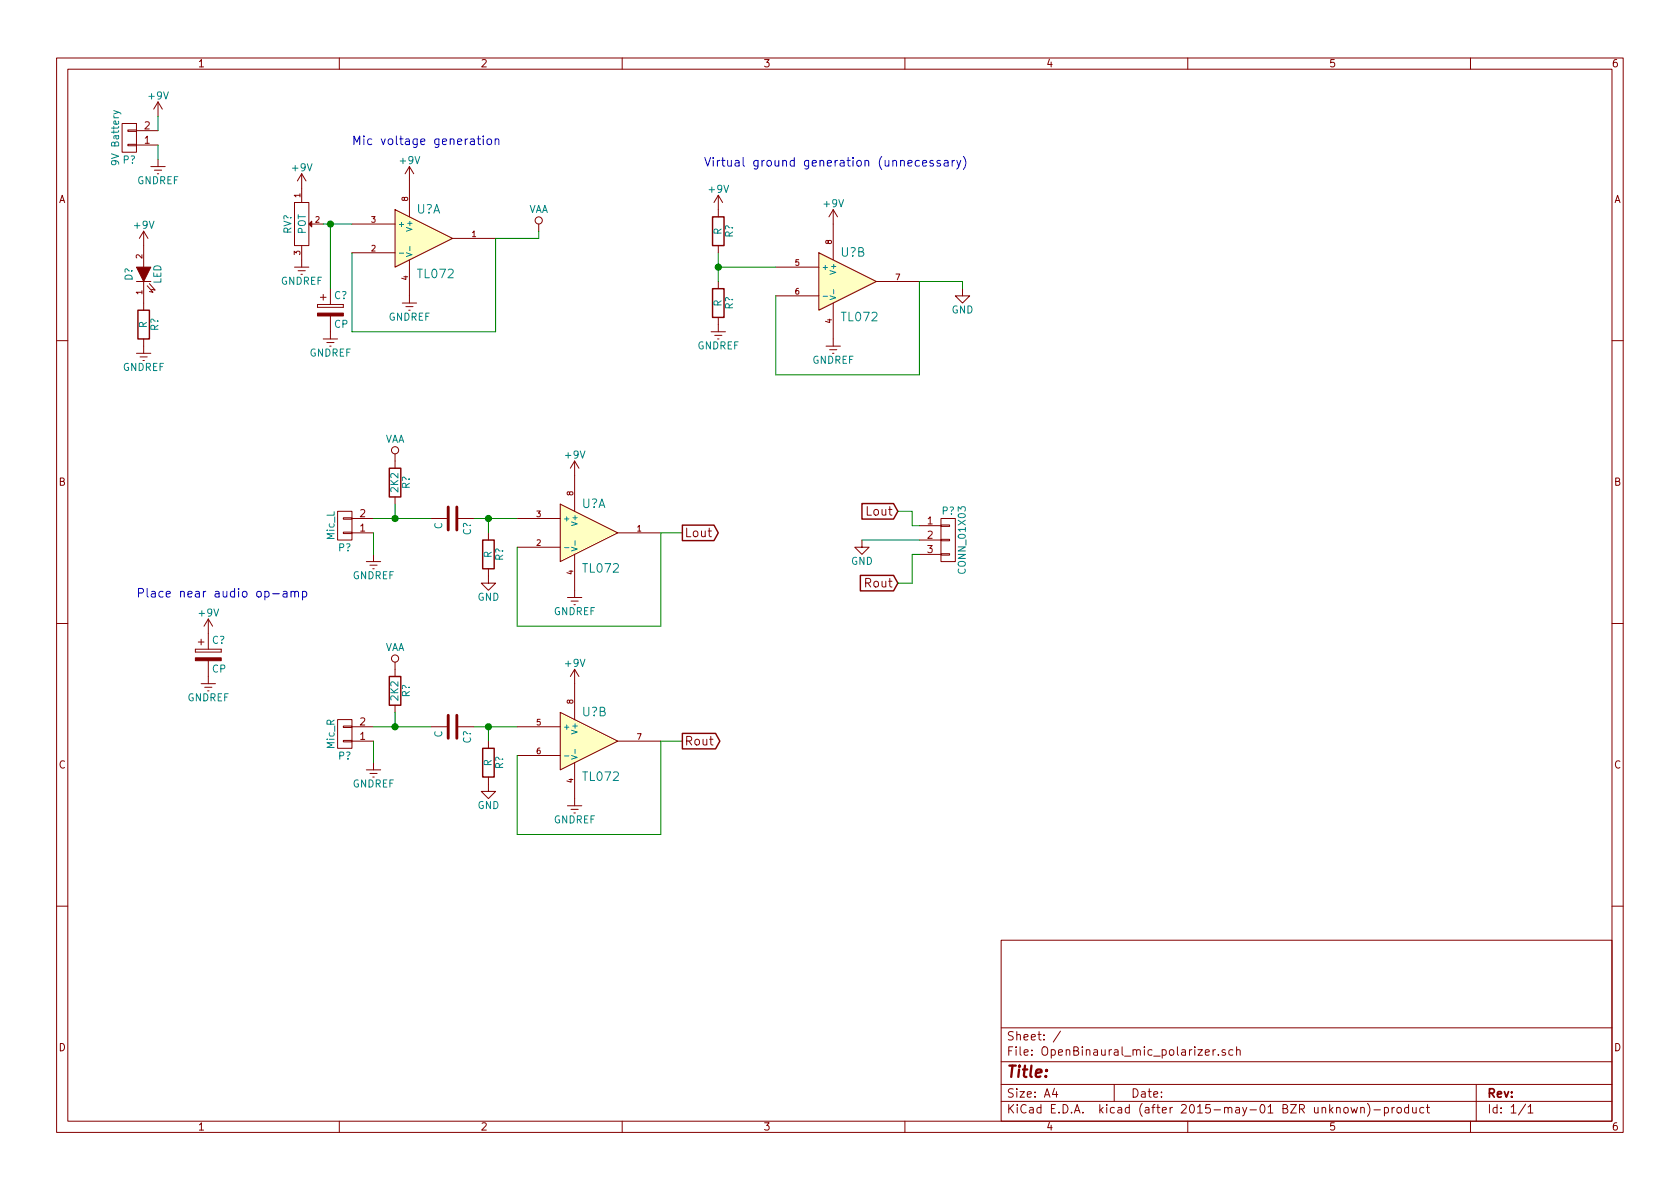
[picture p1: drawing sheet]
EESchema Schematic File Version 2
LIBS:power
LIBS:device
LIBS:transistors
LIBS:conn
LIBS:linear
LIBS:regul
LIBS:74xx
LIBS:cmos4000
LIBS:adc-dac
LIBS:memory
LIBS:xilinx
LIBS:microcontrollers
LIBS:dsp
LIBS:microchip
LIBS:analog_switches
LIBS:motorola
LIBS:texas
LIBS:intel
LIBS:audio
LIBS:interface
LIBS:digital-audio
LIBS:philips
LIBS:display
LIBS:cypress
LIBS:siliconi
LIBS:opto
LIBS:atmel
LIBS:contrib
LIBS:valves
LIBS:OpenBinaural_mic_polarizer-cache
EELAYER 25 0
EELAYER END
$Descr A4 11693 8268
encoding utf-8
Sheet 1 1
Title ""
Date ""
Rev ""
Comp ""
Comment1 ""
Comment2 ""
Comment3 ""
Comment4 ""
$EndDescr
$Comp
L TL072 U?
U 1 1
P 2950 1650
F 0 "U?" H 2900 1850 60  0000 L CNN
F 1 "TL072" H 2900 1400 60  0000 L CNN
F 2 "" H 2950 1650 60  0000 C CNN
F 3 "" H 2950 1650 60  0000 C CNN
	1    2950 1650
	1    0    0    -1  
$EndComp
$Comp
L TL072 U?
U 1 1
P 4100 3700
F 0 "U?" H 4050 3900 60  0000 L CNN
F 1 "TL072" H 4050 3450 60  0000 L CNN
F 2 "" H 4100 3700 60  0000 C CNN
F 3 "" H 4100 3700 60  0000 C CNN
	1    4100 3700
	1    0    0    -1  
$EndComp
$Comp
L TL072 U?
U 2 1
P 5900 1950
F 0 "U?" H 5850 2150 60  0000 L CNN
F 1 "TL072" H 5850 1700 60  0000 L CNN
F 2 "" H 5900 1950 60  0000 C CNN
F 3 "" H 5900 1950 60  0000 C CNN
	2    5900 1950
	1    0    0    -1  
$EndComp
$Comp
L R R?
U 1 1
P 5000 2100
F 0 "R?" V 5080 2100 50  0000 C CNN
F 1 "R" V 5000 2100 50  0000 C CNN
F 2 "" V 4930 2100 30  0000 C CNN
F 3 "" H 5000 2100 30  0000 C CNN
	1    5000 2100
	1    0    0    -1  
$EndComp
$Comp
L R R?
U 1 1
P 5000 1600
F 0 "R?" V 5080 1600 50  0000 C CNN
F 1 "R" V 5000 1600 50  0000 C CNN
F 2 "" V 4930 1600 30  0000 C CNN
F 3 "" H 5000 1600 30  0000 C CNN
	1    5000 1600
	1    0    0    -1  
$EndComp
$Comp
L R R?
U 1 1
P 3400 3850
F 0 "R?" V 3480 3850 50  0000 C CNN
F 1 "R" V 3400 3850 50  0000 C CNN
F 2 "" V 3330 3850 30  0000 C CNN
F 3 "" H 3400 3850 30  0000 C CNN
	1    3400 3850
	1    0    0    -1  
$EndComp
$Comp
L CONN_01X02 P?
U 1 1
P 2400 3650
F 0 "P?" H 2400 3800 50  0000 C CNN
F 1 "Mic_L" V 2500 3650 50  0000 C CNN
F 2 "" H 2400 3650 60  0000 C CNN
F 3 "" H 2400 3650 60  0000 C CNN
	1    2400 3650
	-1   0    0    1   
$EndComp
$Comp
L CONN_01X02 P?
U 1 1
P 900 950
F 0 "P?" H 900 1100 50  0000 C CNN
F 1 "9V Battery" V 1000 950 50  0000 C CNN
F 2 "" H 900 950 60  0000 C CNN
F 3 "" H 900 950 60  0000 C CNN
	1    900  950 
	-1   0    0    1   
$EndComp
$Comp
L CONN_01X03 P?
U 1 1
P 6600 3750
F 0 "P?" H 6600 3950 50  0000 C CNN
F 1 "CONN_01X03" V 6700 3750 50  0000 C CNN
F 2 "" H 6600 3750 60  0000 C CNN
F 3 "" H 6600 3750 60  0000 C CNN
	1    6600 3750
	1    0    0    -1  
$EndComp
$Comp
L LED D?
U 1 1
P 1000 1900
F 0 "D?" H 1000 2000 50  0000 C CNN
F 1 "LED" H 1000 1800 50  0000 C CNN
F 2 "" H 1000 1900 60  0000 C CNN
F 3 "" H 1000 1900 60  0000 C CNN
	1    1000 1900
	0    -1   -1   0   
$EndComp
$Comp
L C C?
U 1 1
P 3150 3600
F 0 "C?" H 3175 3700 50  0000 L CNN
F 1 "C" H 3175 3500 50  0000 L CNN
F 2 "" H 3188 3450 30  0000 C CNN
F 3 "" H 3150 3600 60  0000 C CNN
	1    3150 3600
	0    1    1    0   
$EndComp
$Comp
L GNDREF #PWR?
U 1 1
P 1100 1100
F 0 "#PWR?" H 1100 850 50  0001 C CNN
F 1 "GNDREF" H 1100 950 50  0000 C CNN
F 2 "" H 1100 1100 60  0000 C CNN
F 3 "" H 1100 1100 60  0000 C CNN
	1    1100 1100
	1    0    0    -1  
$EndComp
$Comp
L +9V #PWR?
U 1 1
P 1100 800
F 0 "#PWR?" H 1100 650 50  0001 C CNN
F 1 "+9V" H 1100 940 50  0000 C CNN
F 2 "" H 1100 800 60  0000 C CNN
F 3 "" H 1100 800 60  0000 C CNN
	1    1100 800 
	1    0    0    -1  
$EndComp
Wire Wire Line
	1100 1100 1100 1000
Wire Wire Line
	1100 900  1100 800 
$Comp
L +9V #PWR?
U 1 1
P 2100 1300
F 0 "#PWR?" H 2100 1150 50  0001 C CNN
F 1 "+9V" H 2100 1440 50  0000 C CNN
F 2 "" H 2100 1300 60  0000 C CNN
F 3 "" H 2100 1300 60  0000 C CNN
	1    2100 1300
	1    0    0    -1  
$EndComp
$Comp
L GNDREF #PWR?
U 1 1
P 2850 2050
F 0 "#PWR?" H 2850 1800 50  0001 C CNN
F 1 "GNDREF" H 2850 1900 50  0000 C CNN
F 2 "" H 2850 2050 60  0000 C CNN
F 3 "" H 2850 2050 60  0000 C CNN
	1    2850 2050
	1    0    0    -1  
$EndComp
$Comp
L +9V #PWR?
U 1 1
P 5800 1550
F 0 "#PWR?" H 5800 1400 50  0001 C CNN
F 1 "+9V" H 5800 1690 50  0000 C CNN
F 2 "" H 5800 1550 60  0000 C CNN
F 3 "" H 5800 1550 60  0000 C CNN
	1    5800 1550
	1    0    0    -1  
$EndComp
$Comp
L +9V #PWR?
U 1 1
P 4000 3300
F 0 "#PWR?" H 4000 3150 50  0001 C CNN
F 1 "+9V" H 4000 3440 50  0000 C CNN
F 2 "" H 4000 3300 60  0000 C CNN
F 3 "" H 4000 3300 60  0000 C CNN
	1    4000 3300
	1    0    0    -1  
$EndComp
$Comp
L GNDREF #PWR?
U 1 1
P 5800 2350
F 0 "#PWR?" H 5800 2100 50  0001 C CNN
F 1 "GNDREF" H 5800 2200 50  0000 C CNN
F 2 "" H 5800 2350 60  0000 C CNN
F 3 "" H 5800 2350 60  0000 C CNN
	1    5800 2350
	1    0    0    -1  
$EndComp
$Comp
L GNDREF #PWR?
U 1 1
P 4000 4100
F 0 "#PWR?" H 4000 3850 50  0001 C CNN
F 1 "GNDREF" H 4000 3950 50  0000 C CNN
F 2 "" H 4000 4100 60  0000 C CNN
F 3 "" H 4000 4100 60  0000 C CNN
	1    4000 4100
	1    0    0    -1  
$EndComp
$Comp
L CP C?
U 1 1
P 1450 4550
F 0 "C?" H 1475 4650 50  0000 L CNN
F 1 "CP" H 1475 4450 50  0000 L CNN
F 2 "" H 1488 4400 30  0000 C CNN
F 3 "" H 1450 4550 60  0000 C CNN
	1    1450 4550
	1    0    0    -1  
$EndComp
$Comp
L GNDREF #PWR?
U 1 1
P 1450 4700
F 0 "#PWR?" H 1450 4450 50  0001 C CNN
F 1 "GNDREF" H 1450 4550 50  0000 C CNN
F 2 "" H 1450 4700 60  0000 C CNN
F 3 "" H 1450 4700 60  0000 C CNN
	1    1450 4700
	1    0    0    -1  
$EndComp
$Comp
L +9V #PWR?
U 1 1
P 1450 4400
F 0 "#PWR?" H 1450 4250 50  0001 C CNN
F 1 "+9V" H 1450 4540 50  0000 C CNN
F 2 "" H 1450 4400 60  0000 C CNN
F 3 "" H 1450 4400 60  0000 C CNN
	1    1450 4400
	1    0    0    -1  
$EndComp
Text Notes 950  4150 0    60   ~ 0
Place near audio op-amp
Wire Wire Line
	3600 3800 3600 4350
Wire Wire Line
	3600 4350 4600 4350
Wire Wire Line
	4600 4350 4600 3700
Wire Wire Line
	5400 2050 5400 2600
Wire Wire Line
	5400 2600 6400 2600
Wire Wire Line
	6400 2600 6400 1950
$Comp
L GND #PWR?
U 1 1
P 6700 2000
F 0 "#PWR?" H 6700 1750 50  0001 C CNN
F 1 "GND" H 6700 1850 50  0000 C CNN
F 2 "" H 6700 2000 60  0000 C CNN
F 3 "" H 6700 2000 60  0000 C CNN
	1    6700 2000
	1    0    0    -1  
$EndComp
Wire Wire Line
	6400 1950 6700 1950
Wire Wire Line
	6700 1950 6700 2000
$Comp
L +9V #PWR?
U 1 1
P 5000 1450
F 0 "#PWR?" H 5000 1300 50  0001 C CNN
F 1 "+9V" H 5000 1590 50  0000 C CNN
F 2 "" H 5000 1450 60  0000 C CNN
F 3 "" H 5000 1450 60  0000 C CNN
	1    5000 1450
	1    0    0    -1  
$EndComp
$Comp
L GNDREF #PWR?
U 1 1
P 5000 2250
F 0 "#PWR?" H 5000 2000 50  0001 C CNN
F 1 "GNDREF" H 5000 2100 50  0000 C CNN
F 2 "" H 5000 2250 60  0000 C CNN
F 3 "" H 5000 2250 60  0000 C CNN
	1    5000 2250
	1    0    0    -1  
$EndComp
Wire Wire Line
	5000 1950 5000 1750
Wire Wire Line
	5400 1850 5000 1850
Connection ~ 5000 1850
Text Notes 4900 1150 0    60   ~ 0
Virtual ground generation (unnecessary)
Wire Wire Line
	2450 1750 2450 2300
Wire Wire Line
	2450 2300 3450 2300
Wire Wire Line
	3450 2300 3450 1650
$Comp
L VAA #PWR?
U 1 1
P 3750 1600
F 0 "#PWR?" H 3750 1450 50  0001 C CNN
F 1 "VAA" H 3750 1750 50  0000 C CNN
F 2 "" H 3750 1600 60  0000 C CNN
F 3 "" H 3750 1600 60  0000 C CNN
	1    3750 1600
	1    0    0    -1  
$EndComp
Wire Wire Line
	3450 1650 3750 1650
Wire Wire Line
	3750 1650 3750 1600
Text Notes 2450 1000 0    60   ~ 0
Mic voltage generation
$Comp
L POT RV?
U 1 1
P 2100 1550
F 0 "RV?" H 2100 1450 50  0000 C CNN
F 1 "POT" H 2100 1550 50  0000 C CNN
F 2 "" H 2100 1550 60  0000 C CNN
F 3 "" H 2100 1550 60  0000 C CNN
	1    2100 1550
	0    1    1    0   
$EndComp
$Comp
L +9V #PWR?
U 1 1
P 2850 1250
F 0 "#PWR?" H 2850 1100 50  0001 C CNN
F 1 "+9V" H 2850 1390 50  0000 C CNN
F 2 "" H 2850 1250 60  0000 C CNN
F 3 "" H 2850 1250 60  0000 C CNN
	1    2850 1250
	1    0    0    -1  
$EndComp
$Comp
L GNDREF #PWR?
U 1 1
P 2100 1800
F 0 "#PWR?" H 2100 1550 50  0001 C CNN
F 1 "GNDREF" H 2100 1650 50  0000 C CNN
F 2 "" H 2100 1800 60  0000 C CNN
F 3 "" H 2100 1800 60  0000 C CNN
	1    2100 1800
	1    0    0    -1  
$EndComp
Wire Wire Line
	2450 1550 2250 1550
$Comp
L GNDREF #PWR?
U 1 1
P 2600 3850
F 0 "#PWR?" H 2600 3600 50  0001 C CNN
F 1 "GNDREF" H 2600 3700 50  0000 C CNN
F 2 "" H 2600 3850 60  0000 C CNN
F 3 "" H 2600 3850 60  0000 C CNN
	1    2600 3850
	1    0    0    -1  
$EndComp
Wire Wire Line
	2600 3850 2600 3700
Wire Wire Line
	2600 3600 3000 3600
$Comp
L R R?
U 1 1
P 2750 3350
F 0 "R?" V 2830 3350 50  0000 C CNN
F 1 "2K2" V 2750 3350 50  0000 C CNN
F 2 "" V 2680 3350 30  0000 C CNN
F 3 "" H 2750 3350 30  0000 C CNN
	1    2750 3350
	1    0    0    -1  
$EndComp
Wire Wire Line
	2750 3600 2750 3500
Connection ~ 2750 3600
$Comp
L VAA #PWR?
U 1 1
P 2750 3200
F 0 "#PWR?" H 2750 3050 50  0001 C CNN
F 1 "VAA" H 2750 3350 50  0000 C CNN
F 2 "" H 2750 3200 60  0000 C CNN
F 3 "" H 2750 3200 60  0000 C CNN
	1    2750 3200
	1    0    0    -1  
$EndComp
Wire Wire Line
	4600 3700 4750 3700
$Comp
L GND #PWR?
U 1 1
P 3400 4000
F 0 "#PWR?" H 3400 3750 50  0001 C CNN
F 1 "GND" H 3400 3850 50  0000 C CNN
F 2 "" H 3400 4000 60  0000 C CNN
F 3 "" H 3400 4000 60  0000 C CNN
	1    3400 4000
	1    0    0    -1  
$EndComp
Text GLabel 4750 3700 2    60   Output ~ 0
Lout
Text GLabel 6250 3550 0    60   Input ~ 0
Lout
Wire Wire Line
	6400 3650 6350 3650
Wire Wire Line
	6350 3650 6350 3550
Wire Wire Line
	6350 3550 6250 3550
$Comp
L GND #PWR?
U 1 1
P 6000 3750
F 0 "#PWR?" H 6000 3500 50  0001 C CNN
F 1 "GND" H 6000 3600 50  0000 C CNN
F 2 "" H 6000 3750 60  0000 C CNN
F 3 "" H 6000 3750 60  0000 C CNN
	1    6000 3750
	1    0    0    -1  
$EndComp
Wire Wire Line
	6400 3750 6000 3750
$Comp
L R R?
U 1 1
P 1000 2250
F 0 "R?" V 1080 2250 50  0000 C CNN
F 1 "R" V 1000 2250 50  0000 C CNN
F 2 "" V 930 2250 30  0000 C CNN
F 3 "" H 1000 2250 30  0000 C CNN
	1    1000 2250
	1    0    0    -1  
$EndComp
$Comp
L +9V #PWR?
U 1 1
P 1000 1700
F 0 "#PWR?" H 1000 1550 50  0001 C CNN
F 1 "+9V" H 1000 1840 50  0000 C CNN
F 2 "" H 1000 1700 60  0000 C CNN
F 3 "" H 1000 1700 60  0000 C CNN
	1    1000 1700
	1    0    0    -1  
$EndComp
$Comp
L GNDREF #PWR?
U 1 1
P 1000 2400
F 0 "#PWR?" H 1000 2150 50  0001 C CNN
F 1 "GNDREF" H 1000 2250 50  0000 C CNN
F 2 "" H 1000 2400 60  0000 C CNN
F 3 "" H 1000 2400 60  0000 C CNN
	1    1000 2400
	1    0    0    -1  
$EndComp
Text GLabel 6250 4050 0    60   Input ~ 0
Rout
Wire Wire Line
	6250 4050 6350 4050
Wire Wire Line
	6350 4050 6350 3850
Wire Wire Line
	6350 3850 6400 3850
$Comp
L CP C?
U 1 1
P 2300 2150
F 0 "C?" H 2325 2250 50  0000 L CNN
F 1 "CP" H 2325 2050 50  0000 L CNN
F 2 "" H 2338 2000 30  0000 C CNN
F 3 "" H 2300 2150 60  0000 C CNN
	1    2300 2150
	1    0    0    -1  
$EndComp
$Comp
L GNDREF #PWR?
U 1 1
P 2300 2300
F 0 "#PWR?" H 2300 2050 50  0001 C CNN
F 1 "GNDREF" H 2300 2150 50  0000 C CNN
F 2 "" H 2300 2300 60  0000 C CNN
F 3 "" H 2300 2300 60  0000 C CNN
	1    2300 2300
	1    0    0    -1  
$EndComp
Wire Wire Line
	2300 2000 2300 1550
Connection ~ 2300 1550
Wire Wire Line
	3600 3600 3300 3600
Wire Wire Line
	3400 3700 3400 3600
Connection ~ 3400 3600
$Comp
L TL072 U?
U 2 1
P 4100 5150
F 0 "U?" H 4050 5350 60  0000 L CNN
F 1 "TL072" H 4050 4900 60  0000 L CNN
F 2 "" H 4100 5150 60  0000 C CNN
F 3 "" H 4100 5150 60  0000 C CNN
	2    4100 5150
	1    0    0    -1  
$EndComp
$Comp
L R R?
U 1 1
P 3400 5300
F 0 "R?" V 3480 5300 50  0000 C CNN
F 1 "R" V 3400 5300 50  0000 C CNN
F 2 "" V 3330 5300 30  0000 C CNN
F 3 "" H 3400 5300 30  0000 C CNN
	1    3400 5300
	1    0    0    -1  
$EndComp
$Comp
L CONN_01X02 P?
U 1 1
P 2400 5100
F 0 "P?" H 2400 5250 50  0000 C CNN
F 1 "Mic_R" V 2500 5100 50  0000 C CNN
F 2 "" H 2400 5100 60  0000 C CNN
F 3 "" H 2400 5100 60  0000 C CNN
	1    2400 5100
	-1   0    0    1   
$EndComp
$Comp
L C C?
U 1 1
P 3150 5050
F 0 "C?" H 3175 5150 50  0000 L CNN
F 1 "C" H 3175 4950 50  0000 L CNN
F 2 "" H 3188 4900 30  0000 C CNN
F 3 "" H 3150 5050 60  0000 C CNN
	1    3150 5050
	0    1    1    0   
$EndComp
$Comp
L +9V #PWR?
U 1 1
P 4000 4750
F 0 "#PWR?" H 4000 4600 50  0001 C CNN
F 1 "+9V" H 4000 4890 50  0000 C CNN
F 2 "" H 4000 4750 60  0000 C CNN
F 3 "" H 4000 4750 60  0000 C CNN
	1    4000 4750
	1    0    0    -1  
$EndComp
$Comp
L GNDREF #PWR?
U 1 1
P 4000 5550
F 0 "#PWR?" H 4000 5300 50  0001 C CNN
F 1 "GNDREF" H 4000 5400 50  0000 C CNN
F 2 "" H 4000 5550 60  0000 C CNN
F 3 "" H 4000 5550 60  0000 C CNN
	1    4000 5550
	1    0    0    -1  
$EndComp
Wire Wire Line
	3600 5250 3600 5800
Wire Wire Line
	3600 5800 4600 5800
Wire Wire Line
	4600 5800 4600 5150
$Comp
L GNDREF #PWR?
U 1 1
P 2600 5300
F 0 "#PWR?" H 2600 5050 50  0001 C CNN
F 1 "GNDREF" H 2600 5150 50  0000 C CNN
F 2 "" H 2600 5300 60  0000 C CNN
F 3 "" H 2600 5300 60  0000 C CNN
	1    2600 5300
	1    0    0    -1  
$EndComp
Wire Wire Line
	2600 5300 2600 5150
Wire Wire Line
	2600 5050 3000 5050
$Comp
L R R?
U 1 1
P 2750 4800
F 0 "R?" V 2830 4800 50  0000 C CNN
F 1 "2K2" V 2750 4800 50  0000 C CNN
F 2 "" V 2680 4800 30  0000 C CNN
F 3 "" H 2750 4800 30  0000 C CNN
	1    2750 4800
	1    0    0    -1  
$EndComp
Wire Wire Line
	2750 5050 2750 4950
Connection ~ 2750 5050
$Comp
L VAA #PWR?
U 1 1
P 2750 4650
F 0 "#PWR?" H 2750 4500 50  0001 C CNN
F 1 "VAA" H 2750 4800 50  0000 C CNN
F 2 "" H 2750 4650 60  0000 C CNN
F 3 "" H 2750 4650 60  0000 C CNN
	1    2750 4650
	1    0    0    -1  
$EndComp
Wire Wire Line
	4600 5150 4750 5150
$Comp
L GND #PWR?
U 1 1
P 3400 5450
F 0 "#PWR?" H 3400 5200 50  0001 C CNN
F 1 "GND" H 3400 5300 50  0000 C CNN
F 2 "" H 3400 5450 60  0000 C CNN
F 3 "" H 3400 5450 60  0000 C CNN
	1    3400 5450
	1    0    0    -1  
$EndComp
Text GLabel 4750 5150 2    60   Output ~ 0
Rout
Wire Wire Line
	3600 5050 3300 5050
Wire Wire Line
	3400 5150 3400 5050
Connection ~ 3400 5050
$EndSCHEMATC
